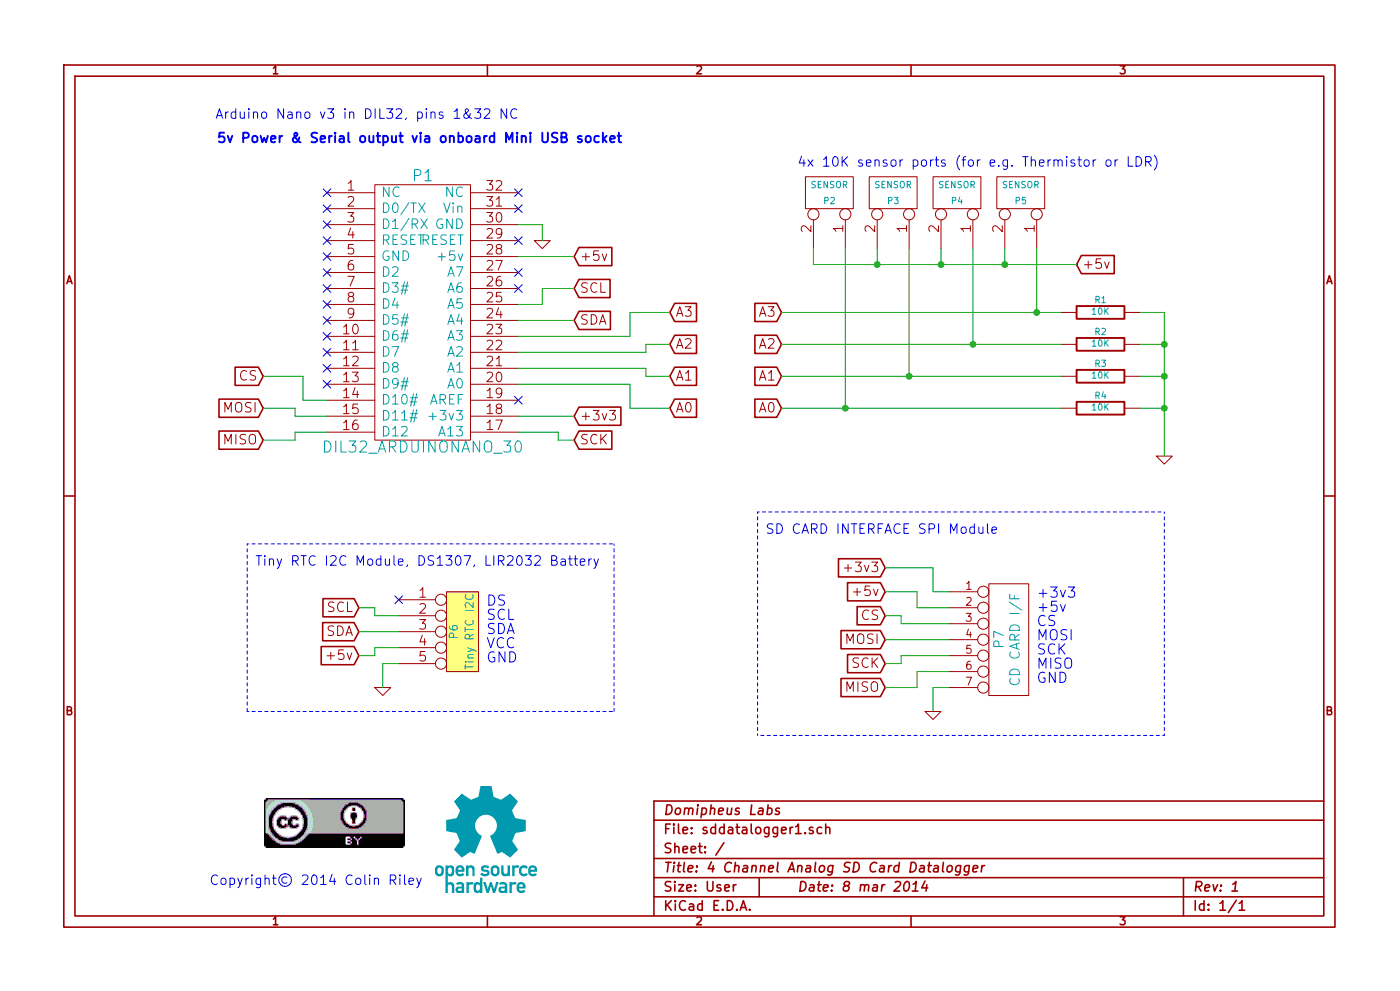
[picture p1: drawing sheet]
EESchema Schematic File Version 2
LIBS:power
LIBS:device
LIBS:transistors
LIBS:conn
LIBS:linear
LIBS:regul
LIBS:74xx
LIBS:cmos4000
LIBS:adc-dac
LIBS:memory
LIBS:xilinx
LIBS:special
LIBS:microcontrollers
LIBS:dsp
LIBS:microchip
LIBS:analog_switches
LIBS:motorola
LIBS:texas
LIBS:intel
LIBS:audio
LIBS:interface
LIBS:digital-audio
LIBS:philips
LIBS:display
LIBS:cypress
LIBS:siliconi
LIBS:opto
LIBS:atmel
LIBS:contrib
LIBS:valves
EELAYER 27 0
EELAYER END
$Descr User 8770 6201
encoding utf-8
Sheet 1 1
Title "4 Channel Analog SD Card Datalogger"
Date "8 mar 2014"
Rev "1"
Comp "Domipheus Labs                                       "
Comment1 ""
Comment2 ""
Comment3 ""
Comment4 ""
$EndDescr
$Comp
L DIL32_ARDUINONANO_30 P1
U 1 1
P 2650 1950
F 0 "P1" H 2650 2800 70  0000 C CNN
F 1 "DIL32_ARDUINONANO_30" H 2650 1100 70  0000 C CNN
F 2 "~" H 2650 1950 60  0000 C CNN
F 3 "~" H 2650 1950 60  0000 C CNN
	1    2650 1950
	1    0    0    -1  
$EndComp
Text GLabel 3600 1600 2    60   Input ~ 0
+5v
$Comp
L GND #PWR01
U 1 1
P 3400 1500
F 0 "#PWR01" H 3400 1500 30  0001 C CNN
F 1 "GND" H 3400 1430 30  0001 C CNN
F 2 "" H 3400 1500 60  0000 C CNN
F 3 "" H 3400 1500 60  0000 C CNN
	1    3400 1500
	1    0    0    -1  
$EndComp
Text Notes 1350 750  0    60   ~ 0
Arduino Nano v3 in DIL32, pins 1&32 NC
NoConn ~ 2050 1200
NoConn ~ 3250 1200
EndData
$EndBitmap
EndData
$EndBitmap
Text Notes 2650 5550 2    60   ~ 0
Copyright© 2014 Colin Riley
NoConn ~ 2050 1300
NoConn ~ 2050 1400
NoConn ~ 2050 1500
NoConn ~ 3250 1500
NoConn ~ 3250 1800
NoConn ~ 3250 2500
Text Notes 3900 900  2    60   ~ 12
5v Power & Serial output via onboard Mini USB socket
Wire Wire Line
	3600 1600 3250 1600
Wire Wire Line
	3400 1400 3250 1400
Wire Wire Line
	3400 1400 3400 1500
NoConn ~ 3250 1300
NoConn ~ 2050 1600
NoConn ~ 2050 1700
NoConn ~ 2050 1800
NoConn ~ 2050 1900
NoConn ~ 2050 2000
NoConn ~ 2050 2100
NoConn ~ 2050 2200
NoConn ~ 2050 2300
NoConn ~ 2050 2400
Text GLabel 3600 2600 2    60   Input ~ 0
+3v3
Wire Wire Line
	3600 2600 3250 2600
NoConn ~ 3250 1700
Text GLabel 3600 1800 2    60   Input ~ 0
SCL
Wire Wire Line
	3400 1900 3250 1900
Text GLabel 3600 2000 2    60   Input ~ 0
SDA
Wire Wire Line
	3600 2000 3250 2000
Wire Wire Line
	3400 1900 3400 1800
Wire Wire Line
	3400 1800 3600 1800
Text GLabel 4200 2550 2    60   Input ~ 0
A0
Wire Wire Line
	3950 2400 3250 2400
Text GLabel 4200 2350 2    60   Input ~ 0
A1
Wire Wire Line
	4050 2300 3250 2300
Text GLabel 4200 2150 2    60   Input ~ 0
A2
Wire Wire Line
	4050 2200 3250 2200
Text GLabel 4200 1950 2    60   Input ~ 0
A3
Wire Wire Line
	3950 2100 3250 2100
Wire Wire Line
	3950 2400 3950 2550
Wire Wire Line
	3950 2550 4200 2550
Wire Wire Line
	4050 2300 4050 2350
Wire Wire Line
	4050 2350 4200 2350
Wire Wire Line
	4050 2200 4050 2150
Wire Wire Line
	4050 2150 4200 2150
Wire Wire Line
	3950 2100 3950 1950
Wire Wire Line
	3950 1950 4200 1950
$Comp
L CONN_5 P6
U 1 1
P 2900 3950
F 0 "P6" V 2850 3950 50  0000 C CNN
F 1 "Tiny RTC I2C" V 2950 3950 50  0000 C CNN
F 2 "~" H 2900 3950 60  0000 C CNN
F 3 "~" H 2900 3950 60  0000 C CNN
	1    2900 3950
	1    0    0    -1  
$EndComp
Text Notes 3050 3800 0    64   ~ 0
DS\nSCL\nSDA\nVCC\nGND
Text GLabel 2250 4100 0    60   Input ~ 0
+5v
Text GLabel 2250 3800 0    60   Input ~ 0
SCL
Text GLabel 2250 3950 0    60   Input ~ 0
SDA
NoConn ~ 2500 3750
Wire Wire Line
	2250 3950 2500 3950
Wire Wire Line
	2500 3850 2350 3850
Wire Wire Line
	2350 3850 2350 3800
Wire Wire Line
	2350 3800 2250 3800
Wire Wire Line
	2250 4100 2350 4100
Wire Wire Line
	2350 4100 2350 4050
Wire Wire Line
	2350 4050 2500 4050
$Comp
L GND #PWR02
U 1 1
P 2400 4300
F 0 "#PWR02" H 2400 4300 30  0001 C CNN
F 1 "GND" H 2400 4230 30  0001 C CNN
F 2 "" H 2400 4300 60  0000 C CNN
F 3 "" H 2400 4300 60  0000 C CNN
	1    2400 4300
	1    0    0    -1  
$EndComp
Wire Wire Line
	2500 4150 2400 4150
Wire Wire Line
	2400 4150 2400 4300
Wire Notes Line
	1550 3400 3850 3400
Wire Notes Line
	3850 3400 3850 4450
Wire Notes Line
	1550 3400 1550 4450
Text Notes 1600 3550 0    60   ~ 0
Tiny RTC I2C Module, DS1307, LIR2032 Battery
$Comp
L CONN_7 P7
U 1 1
P 6300 4000
F 0 "P7" V 6270 4000 60  0000 C CNN
F 1 "CD CARD I/F" V 6370 4000 60  0000 C CNN
F 2 "~" H 6300 4000 60  0000 C CNN
F 3 "~" H 6300 4000 60  0000 C CNN
	1    6300 4000
	1    0    0    -1  
$EndComp
Text Notes 6500 3750 0    64   ~ 0
+3v3\n+5v\nCS\nMOSI\nSCK\nMISO\nGND
$Comp
L GND #PWR03
U 1 1
P 5850 4450
F 0 "#PWR03" H 5850 4450 30  0001 C CNN
F 1 "GND" H 5850 4380 30  0001 C CNN
F 2 "" H 5850 4450 60  0000 C CNN
F 3 "" H 5850 4450 60  0000 C CNN
	1    5850 4450
	1    0    0    -1  
$EndComp
Wire Wire Line
	5850 4300 5850 4450
Text GLabel 5550 3550 0    60   Input ~ 0
+3v3
Text GLabel 5550 3700 0    60   Input ~ 0
+5v
Text GLabel 5550 3850 0    60   Input ~ 0
CS
Text GLabel 5550 4000 0    60   Input ~ 0
MOSI
Text GLabel 5550 4150 0    60   Input ~ 0
SCK
Text GLabel 5550 4300 0    60   Input ~ 0
MISO
Wire Wire Line
	5950 3700 5850 3700
Wire Wire Line
	5850 3700 5850 3550
Wire Wire Line
	5850 3550 5550 3550
Wire Wire Line
	5950 3800 5750 3800
Wire Wire Line
	5750 3800 5750 3700
Wire Wire Line
	5750 3700 5550 3700
Wire Wire Line
	5950 3900 5650 3900
Wire Wire Line
	5650 3900 5650 3850
Wire Wire Line
	5650 3850 5550 3850
Wire Wire Line
	5950 4000 5550 4000
Wire Wire Line
	5950 4100 5650 4100
Wire Wire Line
	5650 4100 5650 4150
Wire Wire Line
	5650 4150 5550 4150
Wire Wire Line
	5950 4200 5750 4200
Wire Wire Line
	5750 4200 5750 4300
Wire Wire Line
	5750 4300 5550 4300
Wire Wire Line
	5850 4300 5950 4300
Wire Notes Line
	4750 3200 7300 3200
Wire Notes Line
	7300 3200 7300 4600
Wire Notes Line
	7300 4600 4750 4600
Wire Notes Line
	4750 4600 4750 3200
Text Notes 4800 3350 0    60   ~ 0
SD CARD INTERFACE SPI Module
Text GLabel 3600 2750 2    60   Input ~ 0
SCK
Text GLabel 1650 2350 0    60   Input ~ 0
CS
Text GLabel 1650 2550 0    60   Input ~ 0
MOSI
Text GLabel 1650 2750 0    60   Input ~ 0
MISO
Wire Wire Line
	3250 2700 3500 2700
Wire Wire Line
	3500 2700 3500 2750
Wire Wire Line
	3500 2750 3600 2750
Wire Wire Line
	2050 2500 1900 2500
Wire Wire Line
	1900 2500 1900 2350
Wire Wire Line
	1900 2350 1650 2350
Wire Wire Line
	2050 2600 1850 2600
Wire Wire Line
	1850 2600 1850 2550
Wire Wire Line
	1850 2550 1650 2550
Wire Wire Line
	2050 2700 1850 2700
Wire Wire Line
	1850 2700 1850 2750
Wire Wire Line
	1850 2750 1650 2750
Text GLabel 4900 2550 0    60   Input ~ 0
A0
Text GLabel 4900 2350 0    60   Input ~ 0
A1
Text GLabel 4900 2150 0    60   Input ~ 0
A2
Text GLabel 4900 1950 0    60   Input ~ 0
A3
$Comp
L GND #PWR04
U 1 1
P 7300 2850
F 0 "#PWR04" H 7300 2850 30  0001 C CNN
F 1 "GND" H 7300 2780 30  0001 C CNN
F 2 "" H 7300 2850 60  0000 C CNN
F 3 "" H 7300 2850 60  0000 C CNN
	1    7300 2850
	1    0    0    -1  
$EndComp
$Comp
L R R3
U 1 1
P 6900 2350
F 0 "R3" V 6980 2350 40  0000 C CNN
F 1 "10K" V 6907 2351 40  0000 C CNN
F 2 "~" V 6830 2350 30  0000 C CNN
F 3 "~" H 6900 2350 30  0000 C CNN
	1    6900 2350
	0    -1   -1   0   
$EndComp
$Comp
L R R4
U 1 1
P 6900 2550
F 0 "R4" V 6980 2550 40  0000 C CNN
F 1 "10K" V 6907 2551 40  0000 C CNN
F 2 "~" V 6830 2550 30  0000 C CNN
F 3 "~" H 6900 2550 30  0000 C CNN
	1    6900 2550
	0    -1   -1   0   
$EndComp
$Comp
L R R2
U 1 1
P 6900 2150
F 0 "R2" V 6980 2150 40  0000 C CNN
F 1 "10K" V 6907 2151 40  0000 C CNN
F 2 "~" V 6830 2150 30  0000 C CNN
F 3 "~" H 6900 2150 30  0000 C CNN
	1    6900 2150
	0    -1   -1   0   
$EndComp
$Comp
L R R1
U 1 1
P 6900 1950
F 0 "R1" V 6980 1950 40  0000 C CNN
F 1 "10K" V 6907 1951 40  0000 C CNN
F 2 "~" V 6830 1950 30  0000 C CNN
F 3 "~" H 6900 1950 30  0000 C CNN
	1    6900 1950
	0    -1   -1   0   
$EndComp
Wire Wire Line
	7300 1950 7150 1950
Wire Wire Line
	7150 2150 7300 2150
Connection ~ 7300 2150
Wire Wire Line
	7150 2350 7300 2350
Connection ~ 7300 2350
Wire Wire Line
	7150 2550 7300 2550
Connection ~ 7300 2550
Wire Wire Line
	4900 2550 6650 2550
Wire Wire Line
	4900 2350 6650 2350
Wire Wire Line
	4900 2150 6650 2150
Wire Wire Line
	4900 1950 6650 1950
$Comp
L CONN_2 P2
U 1 1
P 5200 1200
F 0 "P2" V 5150 1200 40  0000 C CNN
F 1 "SENSOR" V 5250 1200 40  0000 C CNN
F 2 "~" H 5200 1200 60  0000 C CNN
F 3 "~" H 5200 1200 60  0000 C CNN
	1    5200 1200
	0    1    -1   0   
$EndComp
$Comp
L CONN_2 P3
U 1 1
P 5600 1200
F 0 "P3" V 5550 1200 40  0000 C CNN
F 1 "SENSOR" V 5650 1200 40  0000 C CNN
F 2 "~" H 5600 1200 60  0000 C CNN
F 3 "~" H 5600 1200 60  0000 C CNN
	1    5600 1200
	0    1    -1   0   
$EndComp
$Comp
L CONN_2 P4
U 1 1
P 6000 1200
F 0 "P4" V 5950 1200 40  0000 C CNN
F 1 "SENSOR" V 6050 1200 40  0000 C CNN
F 2 "~" H 6000 1200 60  0000 C CNN
F 3 "~" H 6000 1200 60  0000 C CNN
	1    6000 1200
	0    1    -1   0   
$EndComp
$Comp
L CONN_2 P5
U 1 1
P 6400 1200
F 0 "P5" V 6350 1200 40  0000 C CNN
F 1 "SENSOR" V 6450 1200 40  0000 C CNN
F 2 "~" H 6400 1200 60  0000 C CNN
F 3 "~" H 6400 1200 60  0000 C CNN
	1    6400 1200
	0    1    -1   0   
$EndComp
Text GLabel 6750 1650 2    60   Input ~ 0
+5v
Wire Wire Line
	5100 1650 6750 1650
Wire Wire Line
	5100 1650 5100 1550
Wire Wire Line
	5500 1550 5500 1650
Connection ~ 5500 1650
Wire Wire Line
	5900 1550 5900 1650
Connection ~ 5900 1650
Wire Wire Line
	6300 1550 6300 1650
Connection ~ 6300 1650
Connection ~ 6500 1950
Connection ~ 6100 2150
Connection ~ 5700 2350
Connection ~ 5300 2550
Text Notes 5000 1050 0    60   ~ 0
4x 10K sensor ports (for e.g. Thermistor or LDR)
Wire Wire Line
	5300 1550 5300 2550
Wire Wire Line
	5700 2350 5700 1550
Wire Wire Line
	6100 1550 6100 2150
Wire Wire Line
	6500 1950 6500 1550
Wire Wire Line
	7300 1950 7300 2850
Wire Notes Line
	1550 4450 3850 4450
$EndSCHEMATC
